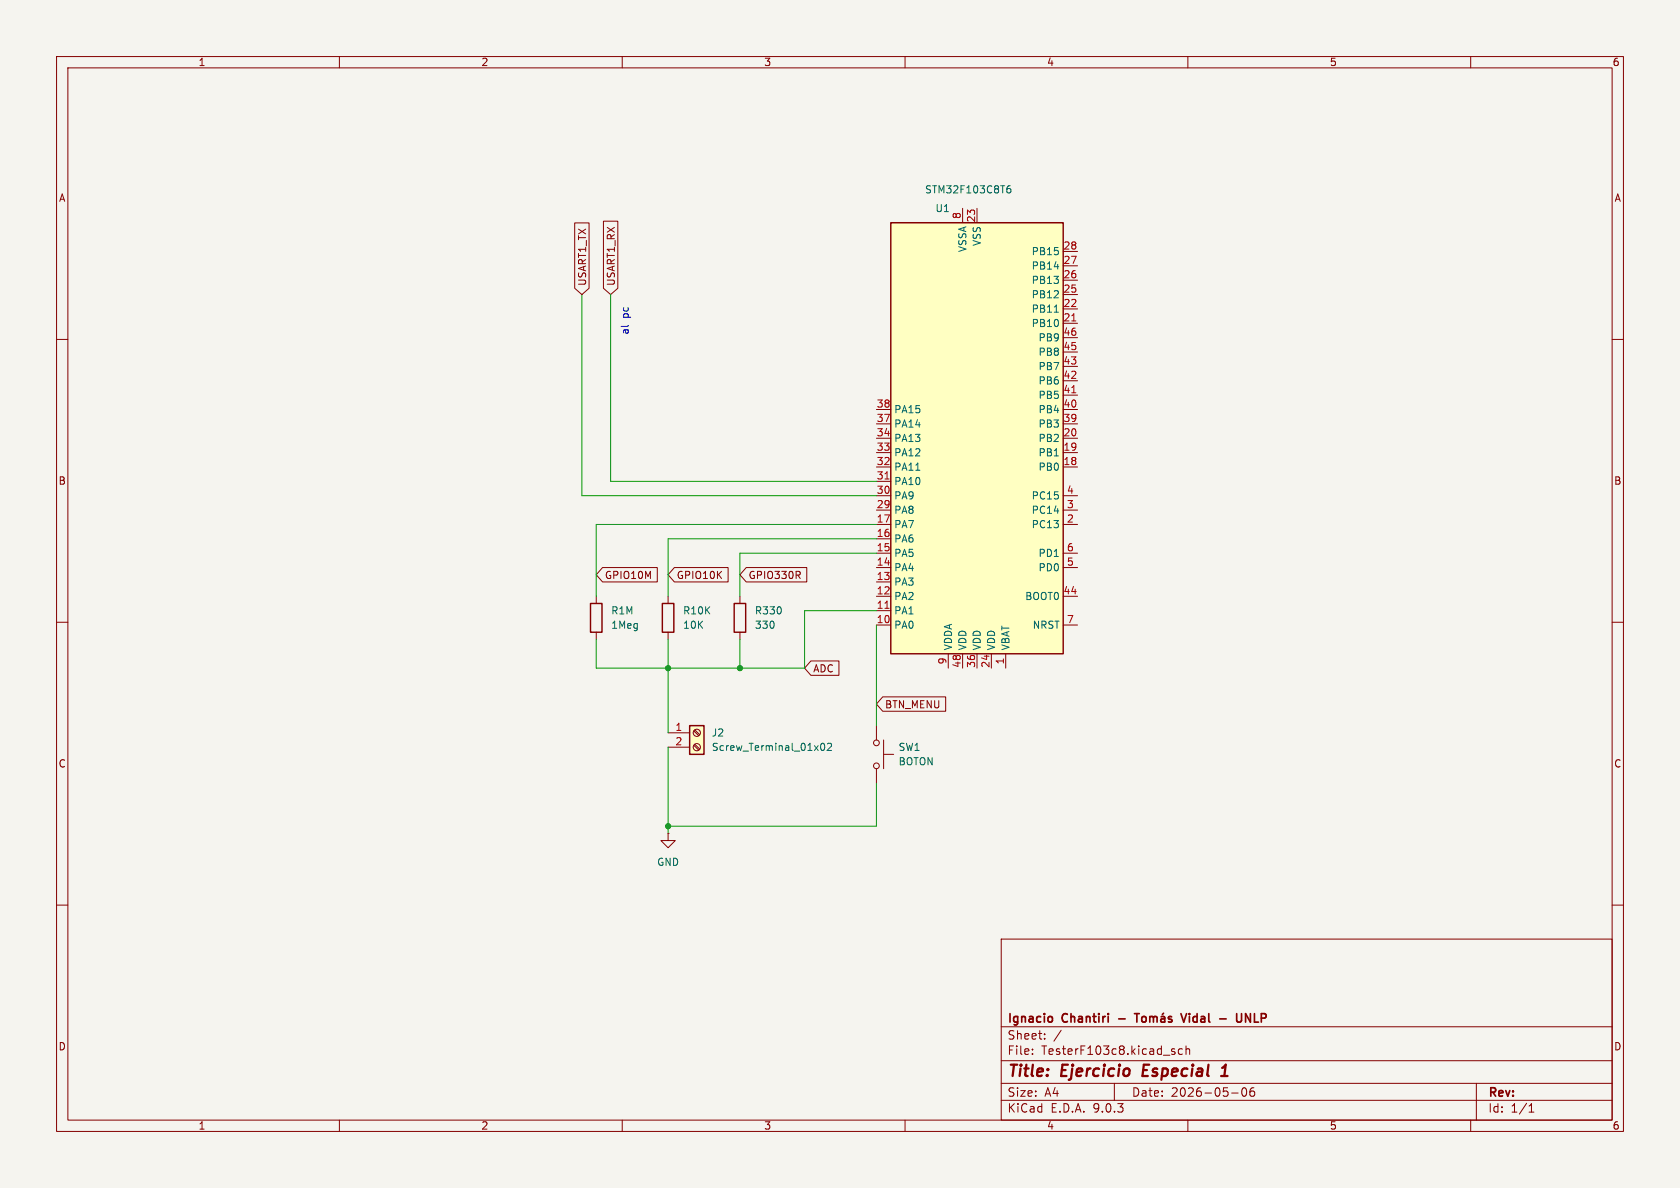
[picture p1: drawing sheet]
(kicad_sch
 (version 20250114)
 (generator "eeschema")
 (generator_version "9.0")
 (paper "A4")
 (title_block
  (title "Ejercicio Especial 1")
  (date "2026-05-06")
  (company "Ignacio Chantiri - Tomás Vidal - UNLP"))
 (lib_symbols
  (symbol "Connector:Screw_Terminal_01x02"
   (pin_names
    (offset 1.016) (hide yes)) (exclude_from_sim no) (in_bom yes) (on_board yes)
   (property "Reference" "J" (at 0 2.54 0) (effects (font (size 1.27 1.27))))
   (property "Value" "Screw_Terminal_01x02" (at 0 -5.08 0) (effects (font (size 1.27 1.27))))
   (property "Footprint" "" (at 0 0 0) (effects (font (size 1.27 1.27)) (hide yes)))
   (property "Datasheet" "~" (at 0 0 0) (effects (font (size 1.27 1.27)) (hide yes)))
   (property "Description" "Generic screw terminal, single row, 01x02, script generated (kicad-library-utils/schlib/autogen/connector/)" (at 0 0 0) (effects (font (size 1.27 1.27)) (hide yes)))
   (symbol "Screw_Terminal_01x02_1_1"
    (rectangle (start -1.27 1.27) (end 1.27 -3.81) (stroke (width 0.254) (type default)) (fill (type background)))
    (polyline (pts (xy -0.5334 0.3302) (xy 0.3302 -0.508)) (stroke (width 0.1524) (type default)) (fill (type none)))
    (polyline (pts (xy -0.5334 -2.2098) (xy 0.3302 -3.048)) (stroke (width 0.1524) (type default)) (fill (type none)))
    (polyline (pts (xy -0.3556 0.508) (xy 0.508 -0.3302)) (stroke (width 0.1524) (type default)) (fill (type none)))
    (polyline (pts (xy -0.3556 -2.032) (xy 0.508 -2.8702)) (stroke (width 0.1524) (type default)) (fill (type none)))
    (circle (center 0 0) (radius 0.635) (stroke (width 0.1524) (type default)) (fill (type none)))
    (circle (center 0 -2.54) (radius 0.635) (stroke (width 0.1524) (type default)) (fill (type none)))
    (pin passive line (at -5.08 0 0) (length 3.81) (name "Pin_1" (effects (font (size 1.27 1.27)))) (number "1" (effects (font (size 1.27 1.27)))))
    (pin passive line (at -5.08 -2.54 0) (length 3.81) (name "Pin_2" (effects (font (size 1.27 1.27)))) (number "2" (effects (font (size 1.27 1.27))))))
   (embedded_fonts no))
  (symbol "Device:R"
   (pin_numbers (hide yes))
   (pin_names
    (offset 0)) (exclude_from_sim no) (in_bom yes) (on_board yes)
   (property "Reference" "R" (at 2.032 0 90) (effects (font (size 1.27 1.27))))
   (property "Value" "R" (at 0 0 90) (effects (font (size 1.27 1.27))))
   (property "Footprint" "" (at -1.778 0 90) (effects (font (size 1.27 1.27)) (hide yes)))
   (property "Datasheet" "~" (at 0 0 0) (effects (font (size 1.27 1.27)) (hide yes)))
   (property "Description" "Resistor" (at 0 0 0) (effects (font (size 1.27 1.27)) (hide yes)))
   (symbol "R_0_1"
    (rectangle (start -1.016 -2.54) (end 1.016 2.54) (stroke (width 0.254) (type default)) (fill (type none))))
   (symbol "R_1_1"
    (pin passive line (at 0 3.81 270) (length 1.27) (name "~" (effects (font (size 1.27 1.27)))) (number "1" (effects (font (size 1.27 1.27)))))
    (pin passive line (at 0 -3.81 90) (length 1.27) (name "~" (effects (font (size 1.27 1.27)))) (number "2" (effects (font (size 1.27 1.27))))))
   (embedded_fonts no))
  (symbol "MCU_ST_STM32F1:STM32F103C8Tx" (exclude_from_sim no) (in_bom yes) (on_board yes)
   (property "Reference" "U" (at -15.24 39.37 0) (effects (font (size 1.27 1.27)) (justify left)))
   (property "Value" "STM32F103C8Tx" (at 7.62 39.37 0) (effects (font (size 1.27 1.27)) (justify left)))
   (property "Footprint" "Package_QFP:LQFP-48_7x7mm_P0.5mm" (at -15.24 -38.1 0) (effects (font (size 1.27 1.27)) (justify right) (hide yes)))
   (property "Datasheet" "https://www.st.com/resource/en/datasheet/stm32f103c8.pdf" (at 0 0 0) (effects (font (size 1.27 1.27)) (hide yes)))
   (property "Description" "STMicroelectronics Arm Cortex-M3 MCU, 64KB flash, 20KB RAM, 72 MHz, 2.0-3.6V, 37 GPIO, LQFP48" (at 0 0 0) (effects (font (size 1.27 1.27)) (hide yes)))
   (symbol "STM32F103C8Tx_0_1"
    (rectangle (start -15.24 -38.1) (end 15.24 38.1) (stroke (width 0.254) (type default)) (fill (type background))))
   (symbol "STM32F103C8Tx_1_1"
    (pin input line (at -17.78 33.02 0) (length 2.54) (name "NRST" (effects (font (size 1.27 1.27)))) (number "7" (effects (font (size 1.27 1.27)))))
    (pin input line (at -17.78 27.94 0) (length 2.54) (name "BOOT0" (effects (font (size 1.27 1.27)))) (number "44" (effects (font (size 1.27 1.27)))))
    (pin bidirectional line (at -17.78 22.86 0) (length 2.54) (name "PD0" (effects (font (size 1.27 1.27)))) (number "5" (effects (font (size 1.27 1.27))))
    (alternate "RCC_OSC_IN" bidirectional line))
    (pin bidirectional line (at -17.78 20.32 0) (length 2.54) (name "PD1" (effects (font (size 1.27 1.27)))) (number "6" (effects (font (size 1.27 1.27))))
    (alternate "RCC_OSC_OUT" bidirectional line))
    (pin bidirectional line (at -17.78 15.24 0) (length 2.54) (name "PC13" (effects (font (size 1.27 1.27)))) (number "2" (effects (font (size 1.27 1.27))))
    (alternate "RTC_OUT" bidirectional line)
    (alternate "RTC_TAMPER" bidirectional line))
    (pin bidirectional line (at -17.78 12.7 0) (length 2.54) (name "PC14" (effects (font (size 1.27 1.27)))) (number "3" (effects (font (size 1.27 1.27))))
    (alternate "RCC_OSC32_IN" bidirectional line))
    (pin bidirectional line (at -17.78 10.16 0) (length 2.54) (name "PC15" (effects (font (size 1.27 1.27)))) (number "4" (effects (font (size 1.27 1.27))))
    (alternate "ADC1_EXTI15" bidirectional line)
    (alternate "ADC2_EXTI15" bidirectional line)
    (alternate "RCC_OSC32_OUT" bidirectional line))
    (pin bidirectional line (at -17.78 5.08 0) (length 2.54) (name "PB0" (effects (font (size 1.27 1.27)))) (number "18" (effects (font (size 1.27 1.27))))
    (alternate "ADC1_IN8" bidirectional line)
    (alternate "ADC2_IN8" bidirectional line)
    (alternate "TIM1_CH2N" bidirectional line)
    (alternate "TIM3_CH3" bidirectional line))
    (pin bidirectional line (at -17.78 2.54 0) (length 2.54) (name "PB1" (effects (font (size 1.27 1.27)))) (number "19" (effects (font (size 1.27 1.27))))
    (alternate "ADC1_IN9" bidirectional line)
    (alternate "ADC2_IN9" bidirectional line)
    (alternate "TIM1_CH3N" bidirectional line)
    (alternate "TIM3_CH4" bidirectional line))
    (pin bidirectional line (at -17.78 0 0) (length 2.54) (name "PB2" (effects (font (size 1.27 1.27)))) (number "20" (effects (font (size 1.27 1.27)))))
    (pin bidirectional line (at -17.78 -2.54 0) (length 2.54) (name "PB3" (effects (font (size 1.27 1.27)))) (number "39" (effects (font (size 1.27 1.27))))
    (alternate "SPI1_SCK" bidirectional line)
    (alternate "SYS_JTDO-TRACESWO" bidirectional line)
    (alternate "TIM2_CH2" bidirectional line))
    (pin bidirectional line (at -17.78 -5.08 0) (length 2.54) (name "PB4" (effects (font (size 1.27 1.27)))) (number "40" (effects (font (size 1.27 1.27))))
    (alternate "SPI1_MISO" bidirectional line)
    (alternate "SYS_NJTRST" bidirectional line)
    (alternate "TIM3_CH1" bidirectional line))
    (pin bidirectional line (at -17.78 -7.62 0) (length 2.54) (name "PB5" (effects (font (size 1.27 1.27)))) (number "41" (effects (font (size 1.27 1.27))))
    (alternate "I2C1_SMBA" bidirectional line)
    (alternate "SPI1_MOSI" bidirectional line)
    (alternate "TIM3_CH2" bidirectional line))
    (pin bidirectional line (at -17.78 -10.16 0) (length 2.54) (name "PB6" (effects (font (size 1.27 1.27)))) (number "42" (effects (font (size 1.27 1.27))))
    (alternate "I2C1_SCL" bidirectional line)
    (alternate "TIM4_CH1" bidirectional line)
    (alternate "USART1_TX" bidirectional line))
    (pin bidirectional line (at -17.78 -12.7 0) (length 2.54) (name "PB7" (effects (font (size 1.27 1.27)))) (number "43" (effects (font (size 1.27 1.27))))
    (alternate "I2C1_SDA" bidirectional line)
    (alternate "TIM4_CH2" bidirectional line)
    (alternate "USART1_RX" bidirectional line))
    (pin bidirectional line (at -17.78 -15.24 0) (length 2.54) (name "PB8" (effects (font (size 1.27 1.27)))) (number "45" (effects (font (size 1.27 1.27))))
    (alternate "CAN_RX" bidirectional line)
    (alternate "I2C1_SCL" bidirectional line)
    (alternate "TIM4_CH3" bidirectional line))
    (pin bidirectional line (at -17.78 -17.78 0) (length 2.54) (name "PB9" (effects (font (size 1.27 1.27)))) (number "46" (effects (font (size 1.27 1.27))))
    (alternate "CAN_TX" bidirectional line)
    (alternate "I2C1_SDA" bidirectional line)
    (alternate "TIM4_CH4" bidirectional line))
    (pin bidirectional line (at -17.78 -20.32 0) (length 2.54) (name "PB10" (effects (font (size 1.27 1.27)))) (number "21" (effects (font (size 1.27 1.27))))
    (alternate "I2C2_SCL" bidirectional line)
    (alternate "TIM2_CH3" bidirectional line)
    (alternate "USART3_TX" bidirectional line))
    (pin bidirectional line (at -17.78 -22.86 0) (length 2.54) (name "PB11" (effects (font (size 1.27 1.27)))) (number "22" (effects (font (size 1.27 1.27))))
    (alternate "ADC1_EXTI11" bidirectional line)
    (alternate "ADC2_EXTI11" bidirectional line)
    (alternate "I2C2_SDA" bidirectional line)
    (alternate "TIM2_CH4" bidirectional line)
    (alternate "USART3_RX" bidirectional line))
    (pin bidirectional line (at -17.78 -25.4 0) (length 2.54) (name "PB12" (effects (font (size 1.27 1.27)))) (number "25" (effects (font (size 1.27 1.27))))
    (alternate "I2C2_SMBA" bidirectional line)
    (alternate "SPI2_NSS" bidirectional line)
    (alternate "TIM1_BKIN" bidirectional line)
    (alternate "USART3_CK" bidirectional line))
    (pin bidirectional line (at -17.78 -27.94 0) (length 2.54) (name "PB13" (effects (font (size 1.27 1.27)))) (number "26" (effects (font (size 1.27 1.27))))
    (alternate "SPI2_SCK" bidirectional line)
    (alternate "TIM1_CH1N" bidirectional line)
    (alternate "USART3_CTS" bidirectional line))
    (pin bidirectional line (at -17.78 -30.48 0) (length 2.54) (name "PB14" (effects (font (size 1.27 1.27)))) (number "27" (effects (font (size 1.27 1.27))))
    (alternate "SPI2_MISO" bidirectional line)
    (alternate "TIM1_CH2N" bidirectional line)
    (alternate "USART3_RTS" bidirectional line))
    (pin bidirectional line (at -17.78 -33.02 0) (length 2.54) (name "PB15" (effects (font (size 1.27 1.27)))) (number "28" (effects (font (size 1.27 1.27))))
    (alternate "ADC1_EXTI15" bidirectional line)
    (alternate "ADC2_EXTI15" bidirectional line)
    (alternate "SPI2_MOSI" bidirectional line)
    (alternate "TIM1_CH3N" bidirectional line))
    (pin power_in line (at -5.08 40.64 270) (length 2.54) (name "VBAT" (effects (font (size 1.27 1.27)))) (number "1" (effects (font (size 1.27 1.27)))))
    (pin power_in line (at -2.54 40.64 270) (length 2.54) (name "VDD" (effects (font (size 1.27 1.27)))) (number "24" (effects (font (size 1.27 1.27)))))
    (pin power_in line (at 0 40.64 270) (length 2.54) (name "VDD" (effects (font (size 1.27 1.27)))) (number "36" (effects (font (size 1.27 1.27)))))
    (pin power_in line (at 0 -40.64 90) (length 2.54) (name "VSS" (effects (font (size 1.27 1.27)))) (number "23" (effects (font (size 1.27 1.27)))))
    (pin passive line (at 0 -40.64 90) (length 2.54) (hide yes) (name "VSS" (effects (font (size 1.27 1.27)))) (number "35" (effects (font (size 1.27 1.27)))))
    (pin passive line (at 0 -40.64 90) (length 2.54) (hide yes) (name "VSS" (effects (font (size 1.27 1.27)))) (number "47" (effects (font (size 1.27 1.27)))))
    (pin power_in line (at 2.54 40.64 270) (length 2.54) (name "VDD" (effects (font (size 1.27 1.27)))) (number "48" (effects (font (size 1.27 1.27)))))
    (pin power_in line (at 2.54 -40.64 90) (length 2.54) (name "VSSA" (effects (font (size 1.27 1.27)))) (number "8" (effects (font (size 1.27 1.27)))))
    (pin power_in line (at 5.08 40.64 270) (length 2.54) (name "VDDA" (effects (font (size 1.27 1.27)))) (number "9" (effects (font (size 1.27 1.27)))))
    (pin bidirectional line (at 17.78 33.02 180) (length 2.54) (name "PA0" (effects (font (size 1.27 1.27)))) (number "10" (effects (font (size 1.27 1.27))))
    (alternate "ADC1_IN0" bidirectional line)
    (alternate "ADC2_IN0" bidirectional line)
    (alternate "SYS_WKUP" bidirectional line)
    (alternate "TIM2_CH1" bidirectional line)
    (alternate "TIM2_ETR" bidirectional line)
    (alternate "USART2_CTS" bidirectional line))
    (pin bidirectional line (at 17.78 30.48 180) (length 2.54) (name "PA1" (effects (font (size 1.27 1.27)))) (number "11" (effects (font (size 1.27 1.27))))
    (alternate "ADC1_IN1" bidirectional line)
    (alternate "ADC2_IN1" bidirectional line)
    (alternate "TIM2_CH2" bidirectional line)
    (alternate "USART2_RTS" bidirectional line))
    (pin bidirectional line (at 17.78 27.94 180) (length 2.54) (name "PA2" (effects (font (size 1.27 1.27)))) (number "12" (effects (font (size 1.27 1.27))))
    (alternate "ADC1_IN2" bidirectional line)
    (alternate "ADC2_IN2" bidirectional line)
    (alternate "TIM2_CH3" bidirectional line)
    (alternate "USART2_TX" bidirectional line))
    (pin bidirectional line (at 17.78 25.4 180) (length 2.54) (name "PA3" (effects (font (size 1.27 1.27)))) (number "13" (effects (font (size 1.27 1.27))))
    (alternate "ADC1_IN3" bidirectional line)
    (alternate "ADC2_IN3" bidirectional line)
    (alternate "TIM2_CH4" bidirectional line)
    (alternate "USART2_RX" bidirectional line))
    (pin bidirectional line (at 17.78 22.86 180) (length 2.54) (name "PA4" (effects (font (size 1.27 1.27)))) (number "14" (effects (font (size 1.27 1.27))))
    (alternate "ADC1_IN4" bidirectional line)
    (alternate "ADC2_IN4" bidirectional line)
    (alternate "SPI1_NSS" bidirectional line)
    (alternate "USART2_CK" bidirectional line))
    (pin bidirectional line (at 17.78 20.32 180) (length 2.54) (name "PA5" (effects (font (size 1.27 1.27)))) (number "15" (effects (font (size 1.27 1.27))))
    (alternate "ADC1_IN5" bidirectional line)
    (alternate "ADC2_IN5" bidirectional line)
    (alternate "SPI1_SCK" bidirectional line))
    (pin bidirectional line (at 17.78 17.78 180) (length 2.54) (name "PA6" (effects (font (size 1.27 1.27)))) (number "16" (effects (font (size 1.27 1.27))))
    (alternate "ADC1_IN6" bidirectional line)
    (alternate "ADC2_IN6" bidirectional line)
    (alternate "SPI1_MISO" bidirectional line)
    (alternate "TIM1_BKIN" bidirectional line)
    (alternate "TIM3_CH1" bidirectional line))
    (pin bidirectional line (at 17.78 15.24 180) (length 2.54) (name "PA7" (effects (font (size 1.27 1.27)))) (number "17" (effects (font (size 1.27 1.27))))
    (alternate "ADC1_IN7" bidirectional line)
    (alternate "ADC2_IN7" bidirectional line)
    (alternate "SPI1_MOSI" bidirectional line)
    (alternate "TIM1_CH1N" bidirectional line)
    (alternate "TIM3_CH2" bidirectional line))
    (pin bidirectional line (at 17.78 12.7 180) (length 2.54) (name "PA8" (effects (font (size 1.27 1.27)))) (number "29" (effects (font (size 1.27 1.27))))
    (alternate "RCC_MCO" bidirectional line)
    (alternate "TIM1_CH1" bidirectional line)
    (alternate "USART1_CK" bidirectional line))
    (pin bidirectional line (at 17.78 10.16 180) (length 2.54) (name "PA9" (effects (font (size 1.27 1.27)))) (number "30" (effects (font (size 1.27 1.27))))
    (alternate "TIM1_CH2" bidirectional line)
    (alternate "USART1_TX" bidirectional line))
    (pin bidirectional line (at 17.78 7.62 180) (length 2.54) (name "PA10" (effects (font (size 1.27 1.27)))) (number "31" (effects (font (size 1.27 1.27))))
    (alternate "TIM1_CH3" bidirectional line)
    (alternate "USART1_RX" bidirectional line))
    (pin bidirectional line (at 17.78 5.08 180) (length 2.54) (name "PA11" (effects (font (size 1.27 1.27)))) (number "32" (effects (font (size 1.27 1.27))))
    (alternate "ADC1_EXTI11" bidirectional line)
    (alternate "ADC2_EXTI11" bidirectional line)
    (alternate "CAN_RX" bidirectional line)
    (alternate "TIM1_CH4" bidirectional line)
    (alternate "USART1_CTS" bidirectional line)
    (alternate "USB_DM" bidirectional line))
    (pin bidirectional line (at 17.78 2.54 180) (length 2.54) (name "PA12" (effects (font (size 1.27 1.27)))) (number "33" (effects (font (size 1.27 1.27))))
    (alternate "CAN_TX" bidirectional line)
    (alternate "TIM1_ETR" bidirectional line)
    (alternate "USART1_RTS" bidirectional line)
    (alternate "USB_DP" bidirectional line))
    (pin bidirectional line (at 17.78 0 180) (length 2.54) (name "PA13" (effects (font (size 1.27 1.27)))) (number "34" (effects (font (size 1.27 1.27))))
    (alternate "SYS_JTMS-SWDIO" bidirectional line))
    (pin bidirectional line (at 17.78 -2.54 180) (length 2.54) (name "PA14" (effects (font (size 1.27 1.27)))) (number "37" (effects (font (size 1.27 1.27))))
    (alternate "SYS_JTCK-SWCLK" bidirectional line))
    (pin bidirectional line (at 17.78 -5.08 180) (length 2.54) (name "PA15" (effects (font (size 1.27 1.27)))) (number "38" (effects (font (size 1.27 1.27))))
    (alternate "ADC1_EXTI15" bidirectional line)
    (alternate "ADC2_EXTI15" bidirectional line)
    (alternate "SPI1_NSS" bidirectional line)
    (alternate "SYS_JTDI" bidirectional line)
    (alternate "TIM2_CH1" bidirectional line)
    (alternate "TIM2_ETR" bidirectional line)))
   (embedded_fonts no))
  (symbol "Switch:SW_MEC_5G"
   (pin_numbers (hide yes))
   (pin_names
    (offset 1.016) (hide yes)) (exclude_from_sim no) (in_bom yes) (on_board yes)
   (property "Reference" "SW" (at 1.27 2.54 0) (effects (font (size 1.27 1.27)) (justify left)))
   (property "Value" "SW_MEC_5G" (at 0 -1.524 0) (effects (font (size 1.27 1.27))))
   (property "Footprint" "" (at 0 5.08 0) (effects (font (size 1.27 1.27)) (hide yes)))
   (property "Datasheet" "http://www.apem.com/int/index.php?controller=attachment&id_attachment=488" (at 0 5.08 0) (effects (font (size 1.27 1.27)) (hide yes)))
   (property "Description" "MEC 5G single pole normally-open tactile switch" (at 0 0 0) (effects (font (size 1.27 1.27)) (hide yes)))
   (symbol "SW_MEC_5G_0_1"
    (circle (center -2.032 0) (radius 0.508) (stroke (width 0) (type default)) (fill (type none)))
    (polyline (pts (xy 0 1.27) (xy 0 3.048)) (stroke (width 0) (type default)) (fill (type none)))
    (circle (center 2.032 0) (radius 0.508) (stroke (width 0) (type default)) (fill (type none)))
    (polyline (pts (xy 2.54 1.27) (xy -2.54 1.27)) (stroke (width 0) (type default)) (fill (type none)))
    (pin passive line (at -5.08 0 0) (length 2.54) (name "A" (effects (font (size 1.27 1.27)))) (number "1" (effects (font (size 1.27 1.27)))))
    (pin passive line (at 5.08 0 180) (length 2.54) (name "B" (effects (font (size 1.27 1.27)))) (number "3" (effects (font (size 1.27 1.27))))))
   (symbol "SW_MEC_5G_1_1"
    (pin passive line (at -5.08 0 0) (length 2.54) (hide yes) (name "A" (effects (font (size 1.27 1.27)))) (number "2" (effects (font (size 1.27 1.27)))))
    (pin passive line (at 5.08 0 180) (length 2.54) (hide yes) (name "B" (effects (font (size 1.27 1.27)))) (number "4" (effects (font (size 1.27 1.27))))))
   (embedded_fonts no))
  (symbol "power:GND"
   (power)
   (pin_numbers (hide yes))
   (pin_names
    (offset 0) (hide yes)) (exclude_from_sim no) (in_bom yes) (on_board yes)
   (property "Reference" "#PWR" (at 0 -6.35 0) (effects (font (size 1.27 1.27)) (hide yes)))
   (property "Value" "GND" (at 0 -3.81 0) (effects (font (size 1.27 1.27))))
   (property "Footprint" "" (at 0 0 0) (effects (font (size 1.27 1.27)) (hide yes)))
   (property "Datasheet" "" (at 0 0 0) (effects (font (size 1.27 1.27)) (hide yes)))
   (property "Description" "Power symbol creates a global label with name \"GND\" , ground" (at 0 0 0) (effects (font (size 1.27 1.27)) (hide yes)))
   (symbol "GND_0_1"
    (polyline (pts (xy 0 0) (xy 0 -1.27) (xy 1.27 -1.27) (xy 0 -2.54) (xy -1.27 -1.27) (xy 0 -1.27)) (stroke (width 0) (type default)) (fill (type none))))
   (symbol "GND_1_1"
    (pin power_in line (at 0 0 270) (length 0) (name "~" (effects (font (size 1.27 1.27)))) (number "1" (effects (font (size 1.27 1.27))))))
   (embedded_fonts no)))
 (text "al pc"
  (exclude_from_sim no)
  (at 110.49 56.896 90)
  (effects (font (size 1.27 1.27))))
 (junction
  (at 130.81 118.11)
  (diameter 0)
  (color 0 0 0 0))
 (junction
  (at 118.11 118.11)
  (diameter 0)
  (color 0 0 0 0))
 (junction
  (at 118.11 146.05)
  (diameter 0)
  (color 0 0 0 0))
 (wire
  (pts (xy 118.11 105.41) (xy 118.11 95.25))
  (stroke (width 0) (type default)))
 (wire
  (pts (xy 154.94 146.05) (xy 154.94 138.43))
  (stroke (width 0) (type default)))
 (wire
  (pts (xy 142.24 118.11) (xy 130.81 118.11))
  (stroke (width 0) (type default)))
 (wire
  (pts (xy 105.41 113.03) (xy 105.41 118.11))
  (stroke (width 0) (type default)))
 (wire
  (pts (xy 130.81 97.79) (xy 130.81 105.41))
  (stroke (width 0) (type default)))
 (wire
  (pts (xy 118.11 132.08) (xy 118.11 146.05))
  (stroke (width 0) (type default)))
 (wire
  (pts (xy 118.11 118.11) (xy 118.11 129.54))
  (stroke (width 0) (type default)))
 (wire
  (pts (xy 118.11 113.03) (xy 118.11 118.11))
  (stroke (width 0) (type default)))
 (wire
  (pts (xy 118.11 118.11) (xy 130.81 118.11))
  (stroke (width 0) (type default)))
 (wire
  (pts (xy 154.94 92.71) (xy 105.41 92.71))
  (stroke (width 0) (type default)))
 (wire
  (pts (xy 154.94 97.79) (xy 130.81 97.79))
  (stroke (width 0) (type default)))
 (wire
  (pts (xy 154.94 110.49) (xy 154.94 128.27))
  (stroke (width 0) (type default)))
 (wire
  (pts (xy 118.11 95.25) (xy 154.94 95.25))
  (stroke (width 0) (type default)))
 (wire
  (pts (xy 130.81 113.03) (xy 130.81 118.11))
  (stroke (width 0) (type default)))
 (wire
  (pts (xy 118.11 146.05) (xy 118.11 147.32))
  (stroke (width 0) (type default)))
 (wire
  (pts (xy 107.95 52.07) (xy 107.95 85.09))
  (stroke (width 0) (type default)))
 (wire
  (pts (xy 102.87 52.07) (xy 102.87 87.63))
  (stroke (width 0) (type default)))
 (wire
  (pts (xy 154.94 85.09) (xy 107.95 85.09))
  (stroke (width 0) (type default)))
 (wire
  (pts (xy 142.24 107.95) (xy 142.24 118.11))
  (stroke (width 0) (type default)))
 (wire
  (pts (xy 154.94 87.63) (xy 102.87 87.63))
  (stroke (width 0) (type default)))
 (wire
  (pts (xy 118.11 146.05) (xy 154.94 146.05))
  (stroke (width 0) (type default)))
 (wire
  (pts (xy 154.94 107.95) (xy 142.24 107.95))
  (stroke (width 0) (type default)))
 (wire
  (pts (xy 105.41 92.71) (xy 105.41 105.41))
  (stroke (width 0) (type default)))
 (wire
  (pts (xy 105.41 118.11) (xy 118.11 118.11))
  (stroke (width 0) (type default)))
 (global_label "USART1_RX"
  (shape input)
  (at 107.95 52.07 90)
  (fields_autoplaced yes)
  (effects (font (size 1.27 1.27)) (justify left))
  (property "Intersheetrefs" "${INTERSHEET_REFS}" (at 107.95 38.562 90) (effects (font (size 1.27 1.27)) (justify left) (hide yes))))
 (global_label "BTN_MENU"
  (shape input)
  (at 154.94 124.46 0)
  (fields_autoplaced yes)
  (effects (font (size 1.27 1.27)) (justify left))
  (property "Intersheetrefs" "${INTERSHEET_REFS}" (at 167.7223 124.46 0) (effects (font (size 1.27 1.27)) (justify left) (hide yes))))
 (global_label "GPIO10K"
  (shape input)
  (at 118.11 101.6 0)
  (fields_autoplaced yes)
  (effects (font (size 1.27 1.27)) (justify left))
  (property "Intersheetrefs" "${INTERSHEET_REFS}" (at 129.2595 101.6 0) (effects (font (size 1.27 1.27)) (justify left) (hide yes))))
 (global_label "USART1_TX"
  (shape input)
  (at 102.87 52.07 90)
  (fields_autoplaced yes)
  (effects (font (size 1.27 1.27)) (justify left))
  (property "Intersheetrefs" "${INTERSHEET_REFS}" (at 102.87 38.8644 90) (effects (font (size 1.27 1.27)) (justify left) (hide yes))))
 (global_label "ADC"
  (shape input)
  (at 142.24 118.11 0)
  (fields_autoplaced yes)
  (effects (font (size 1.27 1.27)) (justify left))
  (property "Intersheetrefs" "${INTERSHEET_REFS}" (at 148.8538 118.11 0) (effects (font (size 1.27 1.27)) (justify left) (hide yes))))
 (global_label "GPIO10M"
  (shape input)
  (at 105.41 101.6 0)
  (fields_autoplaced yes)
  (effects (font (size 1.27 1.27)) (justify left))
  (property "Intersheetrefs" "${INTERSHEET_REFS}" (at 116.7409 101.6 0) (effects (font (size 1.27 1.27)) (justify left) (hide yes))))
 (global_label "GPIO330R"
  (shape input)
  (at 130.81 101.6 0)
  (fields_autoplaced yes)
  (effects (font (size 1.27 1.27)) (justify left))
  (property "Intersheetrefs" "${INTERSHEET_REFS}" (at 143.169 101.6 0) (effects (font (size 1.27 1.27)) (justify left) (hide yes))))
 (symbol
  (lib_id "Connector:Screw_Terminal_01x02")
  (at 123.19 129.54 0)
  (unit 1)
  (exclude_from_sim no)
  (in_bom yes)
  (on_board yes)
  (dnp no)
  (fields_autoplaced yes)
  (property "Reference" "J2" (at 125.73 129.5399 0) (effects (font (size 1.27 1.27)) (justify left)))
  (property "Value" "Screw_Terminal_01x02" (at 125.73 132.0799 0) (effects (font (size 1.27 1.27)) (justify left)))
  (property "Footprint" "" (at 123.19 129.54 0) (effects (font (size 1.27 1.27)) (hide yes)))
  (property "Datasheet" "~" (at 123.19 129.54 0) (effects (font (size 1.27 1.27)) (hide yes)))
  (property "Description" "Generic screw terminal, single row, 01x02, script generated (kicad-library-utils/schlib/autogen/connector/)" (at 123.19 129.54 0) (effects (font (size 1.27 1.27)) (hide yes)))
  (pin "1")
  (pin "2"))
 (symbol
  (lib_id "Device:R")
  (at 130.81 109.22 0)
  (unit 1)
  (exclude_from_sim no)
  (in_bom yes)
  (on_board yes)
  (dnp no)
  (fields_autoplaced yes)
  (property "Reference" "R330" (at 133.35 107.9499 0) (effects (font (size 1.27 1.27)) (justify left)))
  (property "Value" "330" (at 133.35 110.4899 0) (effects (font (size 1.27 1.27)) (justify left)))
  (property "Footprint" "" (at 129.032 109.22 90) (effects (font (size 1.27 1.27)) (hide yes)))
  (property "Datasheet" "~" (at 130.81 109.22 0) (effects (font (size 1.27 1.27)) (hide yes)))
  (property "Description" "Resistor" (at 130.81 109.22 0) (effects (font (size 1.27 1.27)) (hide yes)))
  (pin "2")
  (pin "1"))
 (symbol
  (lib_id "power:GND")
  (at 118.11 147.32 0)
  (unit 1)
  (exclude_from_sim no)
  (in_bom yes)
  (on_board yes)
  (dnp no)
  (fields_autoplaced yes)
  (property "Reference" "#PWR01" (at 118.11 153.67 0) (effects (font (size 1.27 1.27)) (hide yes)))
  (property "Value" "GND" (at 118.11 152.4 0) (effects (font (size 1.27 1.27))))
  (property "Footprint" "" (at 118.11 147.32 0) (effects (font (size 1.27 1.27)) (hide yes)))
  (property "Datasheet" "" (at 118.11 147.32 0) (effects (font (size 1.27 1.27)) (hide yes)))
  (property "Description" "Power symbol creates a global label with name \"GND\" , ground" (at 118.11 147.32 0) (effects (font (size 1.27 1.27)) (hide yes)))
  (pin "1"))
 (symbol
  (lib_id "MCU_ST_STM32F1:STM32F103C8Tx")
  (at 172.72 77.47 180)
  (unit 1)
  (exclude_from_sim no)
  (in_bom yes)
  (on_board yes)
  (dnp no)
  (property "Reference" "U1" (at 168.0367 36.83 0) (effects (font (size 1.27 1.27)) (justify left)))
  (property "Value" "STM32F103C8T6" (at 179.07 33.528 0) (effects (font (size 1.27 1.27)) (justify left)))
  (property "Footprint" "Package_QFP:LQFP-48_7x7mm_P0.5mm" (at 187.96 39.37 0) (effects (font (size 1.27 1.27)) (justify right) (hide yes)))
  (property "Datasheet" "https://www.st.com/resource/en/datasheet/stm32f103c8.pdf" (at 172.72 77.47 0) (effects (font (size 1.27 1.27)) (hide yes)))
  (property "Description" "STMicroelectronics Arm Cortex-M3 MCU, 64KB flash, 20KB RAM, 72 MHz, 2.0-3.6V, 37 GPIO, LQFP48" (at 172.72 77.47 0) (effects (font (size 1.27 1.27)) (hide yes)))
  (pin "20")
  (pin "17")
  (pin "23")
  (pin "41")
  (pin "40")
  (pin "21")
  (pin "16")
  (pin "38")
  (pin "25")
  (pin "43")
  (pin "10")
  (pin "46")
  (pin "18")
  (pin "5")
  (pin "19")
  (pin "30")
  (pin "32")
  (pin "9")
  (pin "48")
  (pin "37")
  (pin "39")
  (pin "22")
  (pin "35")
  (pin "14")
  (pin "28")
  (pin "1")
  (pin "44")
  (pin "13")
  (pin "7")
  (pin "15")
  (pin "29")
  (pin "8")
  (pin "26")
  (pin "36")
  (pin "42")
  (pin "27")
  (pin "33")
  (pin "47")
  (pin "12")
  (pin "11")
  (pin "34")
  (pin "24")
  (pin "45")
  (pin "6")
  (pin "2")
  (pin "3")
  (pin "4")
  (pin "31"))
 (symbol
  (lib_id "Switch:SW_MEC_5G")
  (at 154.94 133.35 270)
  (unit 1)
  (exclude_from_sim no)
  (in_bom yes)
  (on_board yes)
  (dnp no)
  (fields_autoplaced yes)
  (property "Reference" "SW1" (at 158.75 132.0799 90) (effects (font (size 1.27 1.27)) (justify left)))
  (property "Value" "BOTON" (at 158.75 134.6199 90) (effects (font (size 1.27 1.27)) (justify left)))
  (property "Footprint" "" (at 160.02 133.35 0) (effects (font (size 1.27 1.27)) (hide yes)))
  (property "Datasheet" "http://www.apem.com/int/index.php?controller=attachment&id_attachment=488" (at 160.02 133.35 0) (effects (font (size 1.27 1.27)) (hide yes)))
  (property "Description" "MEC 5G single pole normally-open tactile switch" (at 154.94 133.35 0) (effects (font (size 1.27 1.27)) (hide yes)))
  (pin "3")
  (pin "1")
  (pin "2")
  (pin "4"))
 (symbol
  (lib_id "Device:R")
  (at 118.11 109.22 0)
  (unit 1)
  (exclude_from_sim no)
  (in_bom yes)
  (on_board yes)
  (dnp no)
  (fields_autoplaced yes)
  (property "Reference" "R10K" (at 120.65 107.9499 0) (effects (font (size 1.27 1.27)) (justify left)))
  (property "Value" "10K" (at 120.65 110.4899 0) (effects (font (size 1.27 1.27)) (justify left)))
  (property "Footprint" "" (at 116.332 109.22 90) (effects (font (size 1.27 1.27)) (hide yes)))
  (property "Datasheet" "~" (at 118.11 109.22 0) (effects (font (size 1.27 1.27)) (hide yes)))
  (property "Description" "Resistor" (at 118.11 109.22 0) (effects (font (size 1.27 1.27)) (hide yes)))
  (pin "2")
  (pin "1"))
 (symbol
  (lib_id "Device:R")
  (at 105.41 109.22 0)
  (unit 1)
  (exclude_from_sim no)
  (in_bom yes)
  (on_board yes)
  (dnp no)
  (fields_autoplaced yes)
  (property "Reference" "R1M" (at 107.95 107.9499 0) (effects (font (size 1.27 1.27)) (justify left)))
  (property "Value" "1Meg" (at 107.95 110.4899 0) (effects (font (size 1.27 1.27)) (justify left)))
  (property "Footprint" "" (at 103.632 109.22 90) (effects (font (size 1.27 1.27)) (hide yes)))
  (property "Datasheet" "~" (at 105.41 109.22 0) (effects (font (size 1.27 1.27)) (hide yes)))
  (property "Description" "Resistor" (at 105.41 109.22 0) (effects (font (size 1.27 1.27)) (hide yes)))
  (pin "2")
  (pin "1"))
 (sheet_instances
  (path ""
   (page "1")))
 (embedded_fonts no))
